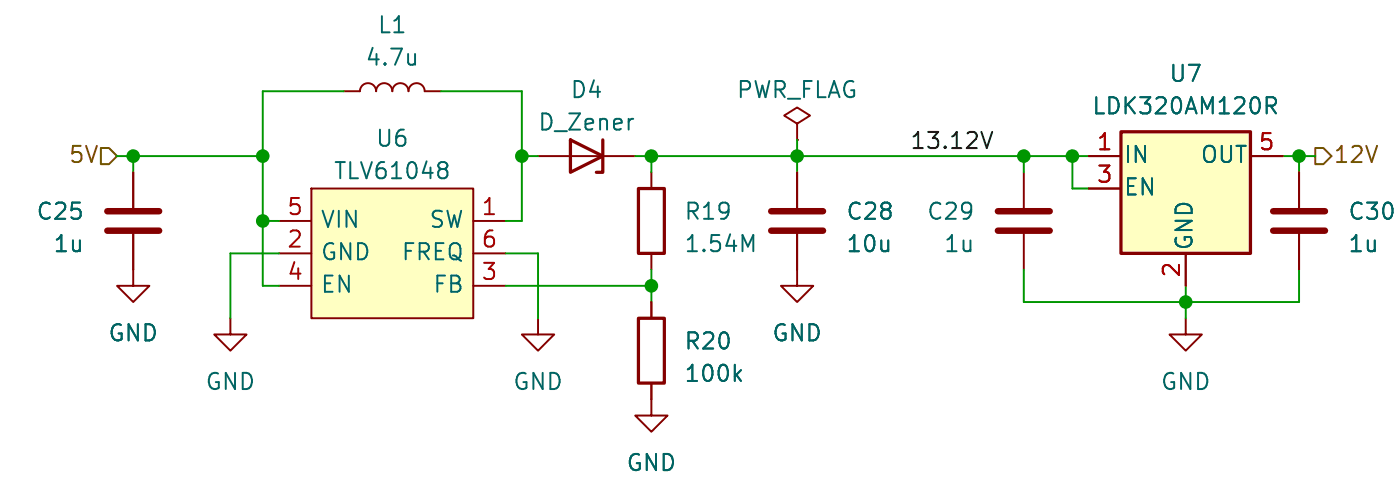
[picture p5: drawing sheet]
<svg xmlns="http://www.w3.org/2000/svg" width="110mm" height="38mm" viewBox="0 0 110 38" stroke-linecap="round" stroke-linejoin="round" font-family="sans-serif">
<path d="M60.5 18.1h4.1M60.5 16.5h4.1M78.3 18.1h4M78.3 16.5h4M99.9 18.1h4M99.9 16.5h4" fill="none" stroke="#840000" stroke-width=".51"/>
<g fill="none" stroke="#840000" stroke-width=".15">
<path d="M27 7.1h1.2a.64 .64 0 0 1 .7-.6 .64 .64 0 0 1 .6 .6 .64 .64 0 0 1 .6-.6 .64 .64 0 0 1 .7 .6 .64 .64 0 0 1 .6-.6 .64 .64 0 0 1 .6 .6 .64 .64 0 0 1 .7-.6 .64 .64 0 0 1 .6 .6h1.3M42.2 12.2h7.6M51.1 13.5v1.3M51.1 19.8v1.3M62.5 18.3v4.1h1.3l-1.3 1.3-1.3-1.3h1.3M62.5 9.7l1-.6-1-.7-1 .7 1 .6v1.3M62.5 11h.1M62.5 13.5v2.8M80.3 13.5v2.8M80.3 18.3v2.8M85.4 12.2h2.5M85.4 14.8h2.5"/>
<path d="M93 19.8v2.6M98.1 12.2h2.5M101.9 13.5v2.8M101.9 18.3v2.8M42.2 24.9v1.3h1.3l-1.3 1.3-1.3-1.3h1.3M51.1 30v2.5h1.3l-1.3 1.3-1.3-1.3h1.3M51.1 23.7v1.2M93 24.9v1.3h1.3l-1.3 1.3-1.3-1.3h1.3"/>
</g>
<path d="M87.9 10.3h10.2v9.5h-10.2z" fill="#ffffc2" stroke="#ffffc2" stroke-width=".08"/>
<path d="M44.7 11l2.6 1.2-2.6 1.3zM47.3 11v2.5h-.5M50.1 14.8h2v5h-2zM87.9 10.3h10.2v9.5h-10.2zM50.1 24.9h2v5.1h-2z" fill="none" stroke="#840000" stroke-width=".25"/>
<path d="M49.5 9.3h.2M58.7 19.3l.4-.9v1.3M99.3 7.6h.5a.34 .34 0 0 1 .3 .3 .34 .34 0 0 1-.3 .4h-.5M99.7 8.3l.4 .6M57.8 29.4l.3 .4M58.1 29l-.5 .5" fill="none" stroke="#006464" stroke-width=".15"/>
<path d="M24.4 14.8h12.7v10.1h-12.7z" fill="#ffffc2"/>
<g fill="none" stroke="#840000" stroke-width=".15">
<path d="M10.4 18.3v4.1h1.3l-1.3 1.3-1.2-1.3h1.2M10.4 13.5v2.8M21.9 17.3h2.5M21.9 19.8h2.5M24.4 14.8h12.7v10.1h-12.7zM37.1 17.3h2.6M37.1 19.8h2.6M62.5 13.5v2.8M62.5 18.3v2.8M85.4 12.2h2.5M85.4 14.8h2.5M93 19.8v2.6"/>
<path d="M98.1 12.2h2.5M101.9 13.5v2.8M101.9 18.3v2.8M18.1 24.9v1.3h1.2l-1.2 1.3-1.3-1.3h1.3M21.9 22.4h2.5M37.1 22.4h2.6M51.1 23.7v1.2M51.1 30v1.3"/>
</g>
<path d="M34.6 12.7h.3l.2 .2-.1 .2-.1 .1M34.6 13.2h.3M34.9 13.2l.2 .3v.2l-.2 .3h-.3M99.3 7.6h.5a.34 .34 0 0 1 .3 .3 .34 .34 0 0 1-.3 .4h-.5M99.7 8.3l.4 .6M57.8 29.4l.3 .4M58.1 29l-.5 .5" fill="none" stroke="#006464" stroke-width=".15"/>
<path d="M8.4 18.1h4.1M8.4 16.5h4.1" fill="none" stroke="#840000" stroke-width=".51"/>
<path d="M7.9 11.6h.6l.7 .6-.7 .7h-.6zM103.2 11.6h.6l.6 .6-.6 .7h-.6z" fill="none" stroke="#725600" stroke-width=".15"/>
<path d="M77.8 10.3l-.4 1.3" fill="none" stroke="#0f0f0f" stroke-width=".15"/>
<g fill="none" stroke="#009600" stroke-width=".15">
<path d="M9.2 12.2h11.4M10.4 12.2v1.3M20.6 17.3h1.3M21.9 19.8h-3.8v5.1M27 7.1h-6.4v15.3h1.3M34.6 7.1h6.3v10.2h-1.2M39.7 19.8h2.5v5.1M40.9 12.2h1.3M49.8 12.2h35.6M51.1 12.2v1.3M62.5 11v2.5M80.3 12.2v1.3"/>
<path d="M84.1 12.2v2.6h1.3M100.6 12.2h2.6M101.9 12.2v1.3M39.7 22.4h11.4M51.1 21.1v2.6M80.3 21.1v2.6h21.6v-2.6M93 22.4v2.5"/>
</g>
<g fill="#009600" stroke="#009600" stroke-width=".15">
<circle cx="10.4" cy="12.2" r=".46"/>
<circle cx="20.6" cy="12.2" r=".46"/>
<circle cx="20.6" cy="17.3" r=".46"/>
<circle cx="62.5" cy="12.2" r=".46"/>
<circle cx="40.9" cy="12.2" r=".46"/>
<circle cx="51.1" cy="22.4" r=".46"/>
<circle cx="51.1" cy="12.2" r=".46"/>
<circle cx="84.1" cy="12.2" r=".46"/>
<circle cx="101.9" cy="12.2" r=".46"/>
<circle cx="93" cy="23.7" r=".46"/>
<circle cx="80.3" cy="12.2" r=".46"/>
</g>
<g font-size="1.8" fill="#006464">
<text x="28.6" y="5.4">4.7u</text>
<text x="29.6" y="2.9">L1</text>
<text x="29.4" y="11.8">U6</text>
<text x="42.2" y="10.5">D_Zener</text>
<text x="44.7" y="8">D4</text>
<text x="57.7" y="8">PWR_FLAG</text>
<text x="85.6" y="9.2">LDK320AM120R</text>
<text x="91.7" y="6.7">U7</text>
<text x="2.8" y="17.5">C25</text>
<text x="26.1" y="14.3">TLV61048</text>
<text x="53.6" y="17.5">R19</text>
<text x="66.3" y="17.5">C28</text>
<text x="72.7" y="17.5">C29</text>
<text x="88.2" y="13.1">IN</text>
<text x="88.2" y="15.6">EN</text>
<text x="94.1" y="13.1">OUT</text>
<text x="105.7" y="17.5">C30</text>
<text x="4.1" y="20">1u</text>
<text x="25.2" y="20.7">GND</text>
<text x="25.2" y="23.2">EN</text>
<text x="25.2" y="18.1">VIN</text>
<text x="31.4" y="20.7">FREQ</text>
<text x="33.6" y="18.1">SW</text>
<text x="33.9" y="23.2">FB</text>
<text x="53.6" y="20">1.54M</text>
<text x="66.3" y="20">10u</text>
<text x="74" y="20">1u</text>
<text x="93.8" y="19.6" transform="rotate(-90 93.8 19.6)">GND</text>
<text x="105.7" y="20">1u</text>
<text x="8.5" y="27">GND</text>
<text x="53.6" y="27.7">R20</text>
<text x="60.5" y="27">GND</text>
<text x="16.1" y="30.8">GND</text>
<text x="40.2" y="30.8">GND</text>
<text x="53.6" y="30.2">100k</text>
<text x="91" y="30.8">GND</text>
<text x="49.1" y="37.2">GND</text>
</g>
<text font-size="1.8" fill="#0f0f0f" x="71.4" y="11.9">13.12V</text>
<g font-size="1.8" fill="#a90000">
<text x="86" y="12">1</text>
<text x="98.7" y="12">5</text>
<text x="22.5" y="17.1">5</text>
<text x="37.7" y="17.1">1</text>
<text x="86" y="14.5">3</text>
<text x="22.5" y="19.6">2</text>
<text x="22.5" y="22.1">4</text>
<text x="37.7" y="22.1">3</text>
<text x="37.7" y="19.6">6</text>
<text x="92.7" y="21.8" transform="rotate(-90 92.7 21.8)">2</text>
</g>
<g font-size="1.8" fill="#725600">
<text x="5.3" y="13.1">5V</text>
<text x="104.6" y="13.1">12V</text>
</g>
</svg>
